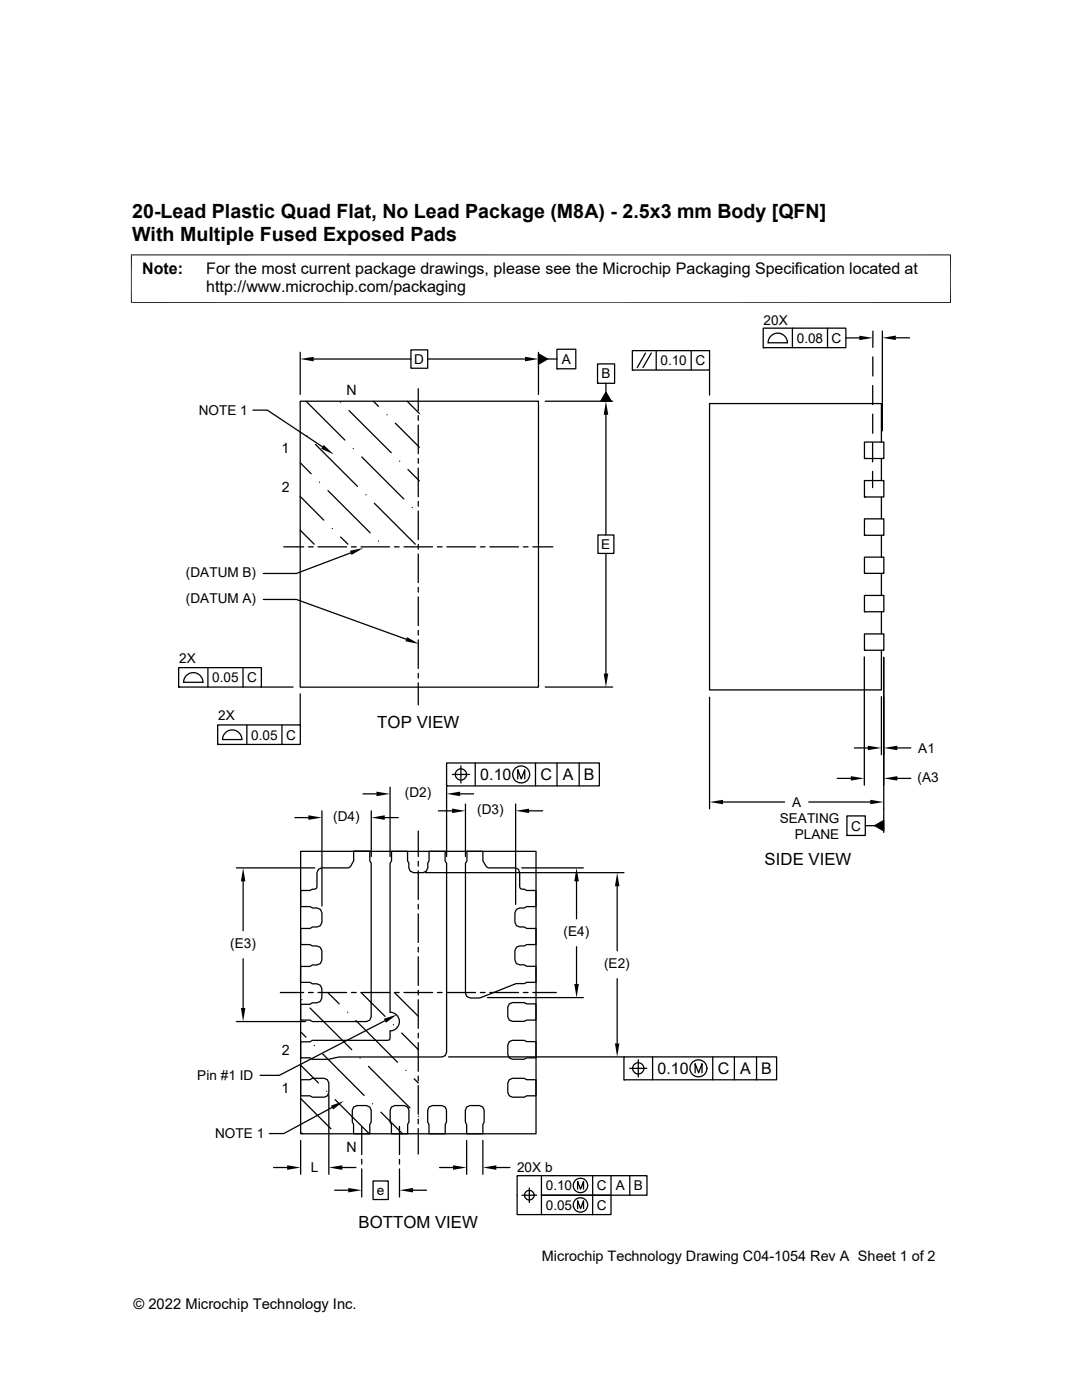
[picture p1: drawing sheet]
<svg xmlns="http://www.w3.org/2000/svg" width="216mm" height="279mm" viewBox="0 0 216 279" stroke-linecap="round" stroke-linejoin="round" font-family="sans-serif">
<g fill="none" stroke="#000" stroke-width=".25">
<path d="M59.9 70.3v8.4M62.6 71.6h19.4M82 69.8h3.3v3.7h-3.3zM83.5 77.6v4.4M85.3 71.6h19.5M107.4 70.6l1.8 1-1.8 1.1zM107.4 70.3v8.4M109.2 71.6h1.9M111.1 69.7h3.8v3.9h-3.8zM111.1 73.6h.1M119.2 72.6h3.4v3.9h-3.4zM119.2 76.5h.1"/>
<path d="M120.9 78.3l1.1 1.8h-2.1zM120.9 76.5v1.9M126.2 70h15.4v3.9h-15.4zM126.2 73.9h.1M128.8 70.5l-1.7 2.9M130 70.5l-1.7 2.9M130.9 70v3.9M137.9 70v3.9M141.6 73.9v4.9M152.3 65.5h16.5v3.9h-16.5zM152.3 69.4h.1M153.8 67.1a1.91 1.91 0 0 1 2.1-.5 1.91 1.91 0 0 1 1.2 1.8h-3.8l.1-.6z"/>
<path d="M158.1 65.5v3.9M165.1 65.5v3.9M168.8 67.4h2.7M174.1 76.9v3.9M174.2 71.2v3.8M174.2 66.1v3.2M176.1 66.1v19.9M178.8 67.4h2.7M50.5 81.9h2.8l11 7.3M59.9 80.1h47.5v57h-47.5zM59.9 92.4l2.2 2.2M59.9 99.1l4.7 4.7"/>
<path d="M61.1 80.1l7.7 7.7M61.2 87h.1M62.9 88.7l8.4 8.4M63.8 96.2h.1M65.4 97.9l8.5 8.4M68 80.3h.1M69.6 81.9l8.5 8.4M70.5 89.5h.1M72.2 91.2l8.4 8.4M73 98.7h.1M74.5 80.1l1 1M77.2 82.8h.1"/>
<path d="M78.9 84.5l4.8 4.7M79.7 92h.1M81.2 80.1l2.5 2.4M81.4 93.7l2.3 2.3M83.5 82.9v1M83.5 84.8v5.8M83.5 91.5v1M83.5 93.4v5.7M108.8 80.1h13.5M120.9 82.8v24M172.5 95.9h3.9v3.3h-3.9zM172.5 99.2h.1"/>
<path d="M172.5 88.2h3.9v3.3h-3.9zM172.5 91.5h.1M174.1 88.4v3.8M174.1 94.1v3.2M174.1 82.7v3.8M175.9 88.2v-7.7h-34.3v57.2h34.3v-7.9M175.9 91.5v4.4M175.9 99.2v4.3M52.5 119.6h6.6l21.9 8M56.6 109.1h4M59.9 105.8l2.8 2.8M61.6 109.1h.9"/>
<path d="M63.5 109.1h5.7M66.3 105.5h.1M68 107.2l1.4 1.4M70 110.3l-10.9 4.1h-6.6M70.1 109.1h1M72 109.1h5.7M74.7 100.4l8.2 8.2M75.5 108h.1M78.7 109.1h1M80.6 109.1h5.7M82.3 101.3h.1M83.5 100.1v.9"/>
<path d="M83.5 102v5.7M83.5 108.6v1M83.5 110.6v5.7M83.5 117.2v1M83.5 119.1v5.7M87.3 109.1h.9M89.2 109.1h5.7M95.8 109.1h1M97.7 109.1h5.8M104.4 109.1h1M106.3 109.1h4M119.3 106.8h3.2v3.6h-3.2z"/>
<path d="M120.9 110.4v24M172.5 118.8h3.9v3.3h-3.9zM172.5 111.2h3.9v3.2h-3.9zM172.5 114.4h.1M172.5 103.5h3.9v3.3h-3.9zM172.5 106.8h.1M175.9 106.8v4.4M175.9 114.4v4.4M35.6 133.2h16.6v3.9h-16.6zM35.6 137.1h.1M37.2 134.8a1.91 1.91 0 0 1 2.1-.4 1.91 1.91 0 0 1 1.2 1.8h-3.9l.1-.6zM41.5 133.2v3.9"/>
<path d="M48.5 133.2v3.9M52.1 137.1h6.4M59.9 138.5v6.2M83.5 125.8v.9M83.5 127.7v5.7M83.5 134.4v.9M83.5 136.3v4.4M108.8 137.1h13.5M141.6 139.1v22.3M172.5 131.1v25.6M172.5 126.5h3.9v3.3h-3.9zM172.5 129.8h.1"/>
<path d="M172.5 122.1h.1M175.9 122.1v4.4M175.9 139v11.6M176.3 131.2v34.9M43.4 144.7h16.5v3.9h-16.5zM43.4 148.6h.1M48.3 147.6a1.93 1.93 0 0 0-2-1.9 1.93 1.93 0 0 0-1.9 1.9h3.9M49.3 144.7v3.9M56.3 144.7v3.9M72.4 158.4h2.7M77.8 157.1v13.8M89.1 157.1v13.8"/>
<path d="M89.1 152.3h30.5v4.5h-30.5zM89.1 156.8h.1M90.3 154.6h3.4M91.8 158.4h2.7M92 152.8v3.5M94.8 152.3v4.5M103.3 155.4v-1.8l.7 1.8 .7-1.8v1.8M106.8 152.3v4.5M111.1 152.3v4.5M115.6 152.3v4.5M167.1 155.3h2.7M170.5 149.3h2.7"/>
<path d="M179 149.3h2.7M179 155.3h2.7M47.2 173.2h15.6M48.5 175.9v9.9M58.8 163.2h2.7M60 169.9h47v56.4h-47zM64.2 161.8v19M70.6 169.9v1.9l-.7 1.2-.4 .2h-5.3l-.7 .3-.3 .7v2.8l-.1 .3-1.3 .4h-1.8v3.2h1.9l.5 .3h.9l.6 .3 .3 .7v1.8l-.3 .7-.6 .3h-.9l-.5 .3h-1.9v3.2h1.8l.5 .3h.9l.7 .3 .3 .7v1.8l-.3 .7-.7 .3h-.9l-.5 .3h-1.8v3.1h1.8l.5 .3h.9l.7 .3 .3 .7v1.9l-.3 .6-.7 .3h-.9l-.5 .3h-1.8v3.2h1.8l.5 .3h10.9l.6-.3 .3-.7v-30.6l-.3-.5v-1.9M70.6 169.9h3.2h-3.2M74.1 161.8v9.1M76.8 163.2h2.7M83.5 165.9v5"/>
<path d="M83.5 171.9v.9M83.5 173.8v5.7M84.8 174.2h39.7M87.5 161.8h2.7M92.9 160.5v10.4M93.2 169.9h3.2v1.9l.6 1.2 .5 .2h5.2l.7 .3 .3 .7v2.8l.1 .3 .8 .2 .5 .2h1.9v3.2h-1.9l-.5 .3h-.9l-.7 .3-.3 .7v1.8l.3 .7 .7 .3h.9l.5 .3h1.9v3.2h-1.9l-.5 .3h-.9l-.7 .3-.3 .6v1.9l.3 .7 .7 .3h.9l.5 .2h1.9v3.2h-1.9l-.5 .3h-1.6l-7.4 2.9h-1.7l-.7-.3-.3-.7v-25.9l.3-.5zM102.9 160.5v20M104.1 173.2h12.3M105.6 161.8h2.7M115 175.9v7.5M123.1 176.9v12.9M144.3 160.1h12.2"/>
<path d="M161.4 160.1h12.3M169 162.8h3.7v3.9h-3.7zM169 166.7h.1M172.7 164.8h1.8M174.5 164.8l1.8-1.1v2.1zM48.5 191.3v9.9M55.9 198.1h4.7M60.2 199.5h.1M61.6 198.1h.9M63.5 198.1h5.7M65.4 198.1l2.3 2.2M70.1 198.1h1"/>
<path d="M72 198.1h5.7M72.1 198.1l4.7 4.7M79.7 198.1h-1l4.8 4.7M80.6 198.1h5.7M83.5 180.5v.9M83.5 182.4v5.7M83.5 189v1M83.5 190.9v5.8M83.5 197.6v1M83.5 199.5v5.7M87.3 198.1h.9M89.2 198.1h5.7"/>
<path d="M95.8 198.1h1M97.3 199.1h19.1M97.7 198.1h5.8M104.4 198.1h1M106.3 198.1h4.7M115 188.9v7.5M123.1 195.3v12.9M47.2 203.9h13.8M60 215.5h1.8l.5-.3h2.4l.6 .3 .3 .6v1.9l-.3 .7-.6 .3h-2.4l-.5-.3h-1.8zM60 205.9l1 1.1M60 212.6l3.5 3.5M60 219.2l6 6.1"/>
<path d="M61.9 201.2l8.3 8.3M62.7 208.7h.1M64.4 210.3l8.3 8.3M65.2 217.8h.1M65.6 218.4v16M66.9 219.5l6.8 6.8M69.4 202h.1M71 203.7l8.3 8.3M71.8 211.2h.1M73.5 212.8l8.3 8.3M76.8 203.7l-21.1 10.9h-3.8M77.8 202v-29.7l.3-.5v-1.9h3.2v1.9l.3 .5v.9l.3 .7 .6 .3h1.9l.7-.3 .3-.7v-1l.2-.4v-1.9h3.2v1.9l.3 .5v37.7l-.3 .7-.6 .2h-20.6l-2 .5h-3.3l-.5-.3h-1.8v-3.2h1.8l.5-.3h15l.4-.1 .1-.3v-1.4"/>
<path d="M77.8 202a1.86 1.86 0 0 1 1.9 1.9 1.86 1.86 0 0 1-1.9 1.8M78.5 204.5h.1M80.2 206.2l3.3 3.3M81 213.6h.1M82.6 215.3l.9 .8M83.5 206.2v.9M83.5 208.1v5.7M83.5 214.8v.9M83.5 216.7v5.7M89.5 210.9h35M101.6 215.5l.7-.3h2.3l.5 .3h1.9v3.2h-1.9l-.5 .3h-2.3l-.7-.3-.3-.7v-1.9zM101.6 207.9l.7-.3h2.3l.5 .3h1.9v3.2h-1.9l-.5 .3h-2.3l-.7-.3-.3-.6v-1.9z"/>
<path d="M101.6 200.3l.7-.2h2.3l.5 .2h1.9v3.3h-1.9l-.5 .2h-2.3l-.7-.2-.3-.7v-1.9zM124.5 210.9h30.5v4.6h-30.5zM124.5 215.5h.1M125.6 213.2h3.5M127.4 211.5v3.4M130.2 210.9v4.6M138.7 214.1v-1.8l.7 1.8 .7-1.8v1.8M142.2 210.9v4.6M146.5 210.9v4.6M151 210.9v4.6M54.6 233h2.7M60 227.6v6.8"/>
<path d="M60.2 226.1l.2 .2M66.3 221l-9.7 5.2h-2.9M66.8 237.5h2.7M68.3 233h2.7M70.5 220.9l.7-.3h1.9l.7 .3 .3 .7v2.3l-.3 .5v1.9h-3.3v-1.9l-.2-.5v-2.3zM72.2 224.8v5.6M72.2 231.4v.9M72.2 233.3v5.6M74.3 220.3h.1M74.4 235.7h3.1v3.7h-3.1zM76 222l4.3 4.3M78.1 220.9l.7-.3h1.9l.6 .3 .3 .7v2.3l-.3 .5v1.9h-3.2v-1.9l-.2-.5v-2.3z"/>
<path d="M79.7 224.8v5.6M79.7 231.4v.9M79.7 233.3v5.6M82.4 237.5h2.7M83.5 223.3v1M83.5 225.2v5.1M83.5 222.8h.1M85.6 220.9l.7-.3h1.9l.6 .3 .3 .7v2.3l-.3 .5v1.9h-3.2v-1.9l-.3-.5v-2.3zM87.7 233h2.7M93.1 220.9l.7-.3h1.9l.7 .3 .2 .7v2.3l-.2 .5v1.9h-3.3v-1.9l-.2-.5v-2.3zM93.1 227.6v6.8M96.4 227.6v6.8"/>
<path d="M99 233h2.7M104.2 238.5h2.9M105.6 237.1v2.9M108 234.6v3.9h13.9v3.9h-18.7v-7.8h25.9v3.9h-21.1v3.9M115.3 237.3v-1.5l.5 1.5 .6-1.5v1.5M118.3 234.6v7.8M121.9 234.6v3.9M125.7 234.6v3.9M115.3 241.2v-1.6l.5 1.6 .6-1.6v1.6"/>
<circle cx="92" cy="154.6" r="1.12"/>
<circle cx="104" cy="154.6" r="1.69"/>
<circle cx="127.4" cy="213.2" r="1.12"/>
<circle cx="139.4" cy="213.2" r="1.69"/>
<circle cx="105.6" cy="238.5" r=".96"/>
<circle cx="115.8" cy="236.6" r="1.44"/>
<circle cx="115.8" cy="240.5" r="1.44"/>
</g>
<g fill="#000">
<path d="M59.9 71.6l2.7-.4v.9zM104.8 71.2l2.6 .4-2.6 .5zM107.4 70.6l1.8 1-1.8 1.1zM171.5 67l2.7 .4-2.7 .5zM176.1 67.4l2.7-.4v.9zM64.6 88.8l2 1.9-2.5-1.1zM120.9 80.1l.5 2.7h-.9zM120.9 78.3l1.1 1.8h-2.1zM69.8 109.9l2.7-.5-2.4 1.3zM81.2 127.1l2.4 1.4-2.7-.5zM120.5 134.4h.9l-.5 2.7zM75.1 158l2.7 .4-2.7 .5z"/>
<path d="M89.1 158.4l2.7-.4v.9zM141.6 160.1l2.7-.5v.9zM169.8 154.9l2.7 .4-2.7 .5zM173.2 148.8l2.7 .5-2.7 .4zM173.7 159.6l2.6 .5-2.6 .4zM176.3 149.3l2.7-.5v.9zM176.3 155.3l2.7-.4v.9zM48.5 173.2l.5 2.7h-.9zM61.5 162.7l2.7 .5-2.7 .4zM74.1 163.2l2.7-.5v.9zM90.2 161.4l2.7 .4-2.7 .5zM102.9 161.8l2.7-.4v.9z"/>
<path d="M115 173.2l.5 2.7h-.9zM123.1 174.2l.5 2.7h-.9zM174.5 164.8l1.8-1.1v2.1zM114.6 196.4h.9l-.5 2.7zM48.1 201.2h.9l-.5 2.7zM76.6 203.3l2.6-.8-2.2 1.6zM122.7 208.2h.9l-.5 2.7zM57.3 232.6l2.7 .4-2.7 .5zM66 220.6l2.6-.8-2.1 1.6zM65.6 233l2.7-.4v.9zM69.5 237.1l2.7 .4-2.7 .5zM79.7 237.5l2.7-.4v.9z"/>
<path d="M90.4 232.6l2.7 .4-2.7 .5zM96.4 233l2.6-.4v.9z"/>
</g>
<path d="M26.1 50.9h163.7M26.2 50.8v9.7M189.7 50.8v9.7M26.1 60.4h163.7" fill="none" stroke="#000" stroke-width=".2"/>
<g font-size="3.9">
<text x="26.4" y="43.5">20-Lead Plastic Quad Flat, No Lead Package (M8A) - 2.5x3 mm Body [QFN]</text>
<text x="26.4" y="48">With Multiple Fused Exposed Pads</text>
</g>
<g font-size="3.3">
<text x="75.3" y="145.2">TOP VIEW</text>
<text x="152.6" y="172.7">SIDE VIEW</text>
<text x="71.6" y="245">BOTTOM VIEW</text>
</g>
<g font-size="3.2">
<text x="28.4" y="54.6">Note:</text>
<text x="41.1" y="58.3">http://www.microchip.com/packaging</text>
<text x="41.1" y="54.6">For the most current package drawings, please see the Microchip Packaging Specification located at</text>
<text x="95.8" y="155.7">0.10</text>
<text x="107.8" y="155.7">C</text>
<text x="112.3" y="155.7">A</text>
<text x="116.5" y="155.7">B</text>
<text x="131.2" y="214.4">0.10</text>
<text x="143.2" y="214.4">C</text>
<text x="147.7" y="214.4">A</text>
<text x="151.9" y="214.4">B</text>
</g>
<g font-size="2.9">
<text x="108.1" y="251.7">Microchip Technology Drawing C04-1054 Rev A Sheet 1 of 2</text>
<text x="26.6" y="261.3">© 2022 Microchip Technology Inc.</text>
</g>
<g font-size="2.8">
<text x="69.2" y="78.7">N</text>
<text x="56.2" y="90.5">1</text>
<text x="56.2" y="98.1">2</text>
<text x="56.2" y="210.5">2</text>
<text x="56.2" y="218.1">1</text>
<text x="69.2" y="229.9">N</text>
</g>
<g font-size="2.7">
<text x="152.4" y="64.9">20X</text>
<text x="159" y="68.4">0.08</text>
<text x="165.9" y="68.4">C</text>
<text x="82.7" y="72.6">D</text>
<text x="112.1" y="72.6">A</text>
<text x="120" y="75.5">B</text>
<text x="131.8" y="72.9">0.10</text>
<text x="138.7" y="72.9">C</text>
<text x="39.6" y="82.8">NOTE 1</text>
<text x="120" y="109.6">E</text>
<text x="37.1" y="115.1">(DATUM B)</text>
<text x="37.1" y="120.3">(DATUM A)</text>
<text x="35.8" y="132.3">2X</text>
<text x="42.3" y="136.1">0.05</text>
<text x="49.3" y="136.2">C</text>
<text x="43.5" y="143.7">2X</text>
<text x="50.1" y="147.6">0.05</text>
<text x="57.1" y="147.6">C</text>
<text x="183.2" y="150.2">A1</text>
<text x="80.8" y="159.1">(D2)</text>
<text x="158.1" y="161">A</text>
<text x="183.1" y="156">(A3</text>
<text x="66.5" y="163.9">(D4)</text>
<text x="95.2" y="162.5">(D3)</text>
<text x="155.6" y="164.1">SEATING</text>
<text x="158.6" y="167.4">PLANE</text>
<text x="169.8" y="165.8">C</text>
<text x="45.9" y="189.2">(E3)</text>
<text x="112.5" y="186.8">(E4)</text>
<text x="120.5" y="193.2">(E2)</text>
<text x="39.4" y="215.6">Pin #1 ID</text>
<text x="42.9" y="227.2">NOTE 1</text>
<text x="62" y="234">L</text>
<text x="103.2" y="234">20X b</text>
<text x="75.2" y="238.5">e</text>
<text x="108.9" y="237.6">0.10</text>
<text x="119.1" y="237.6">C</text>
<text x="122.9" y="237.6">A</text>
<text x="126.4" y="237.6">B</text>
<text x="108.9" y="241.4">0.05</text>
<text x="119.1" y="241.4">C</text>
</g>
</svg>
